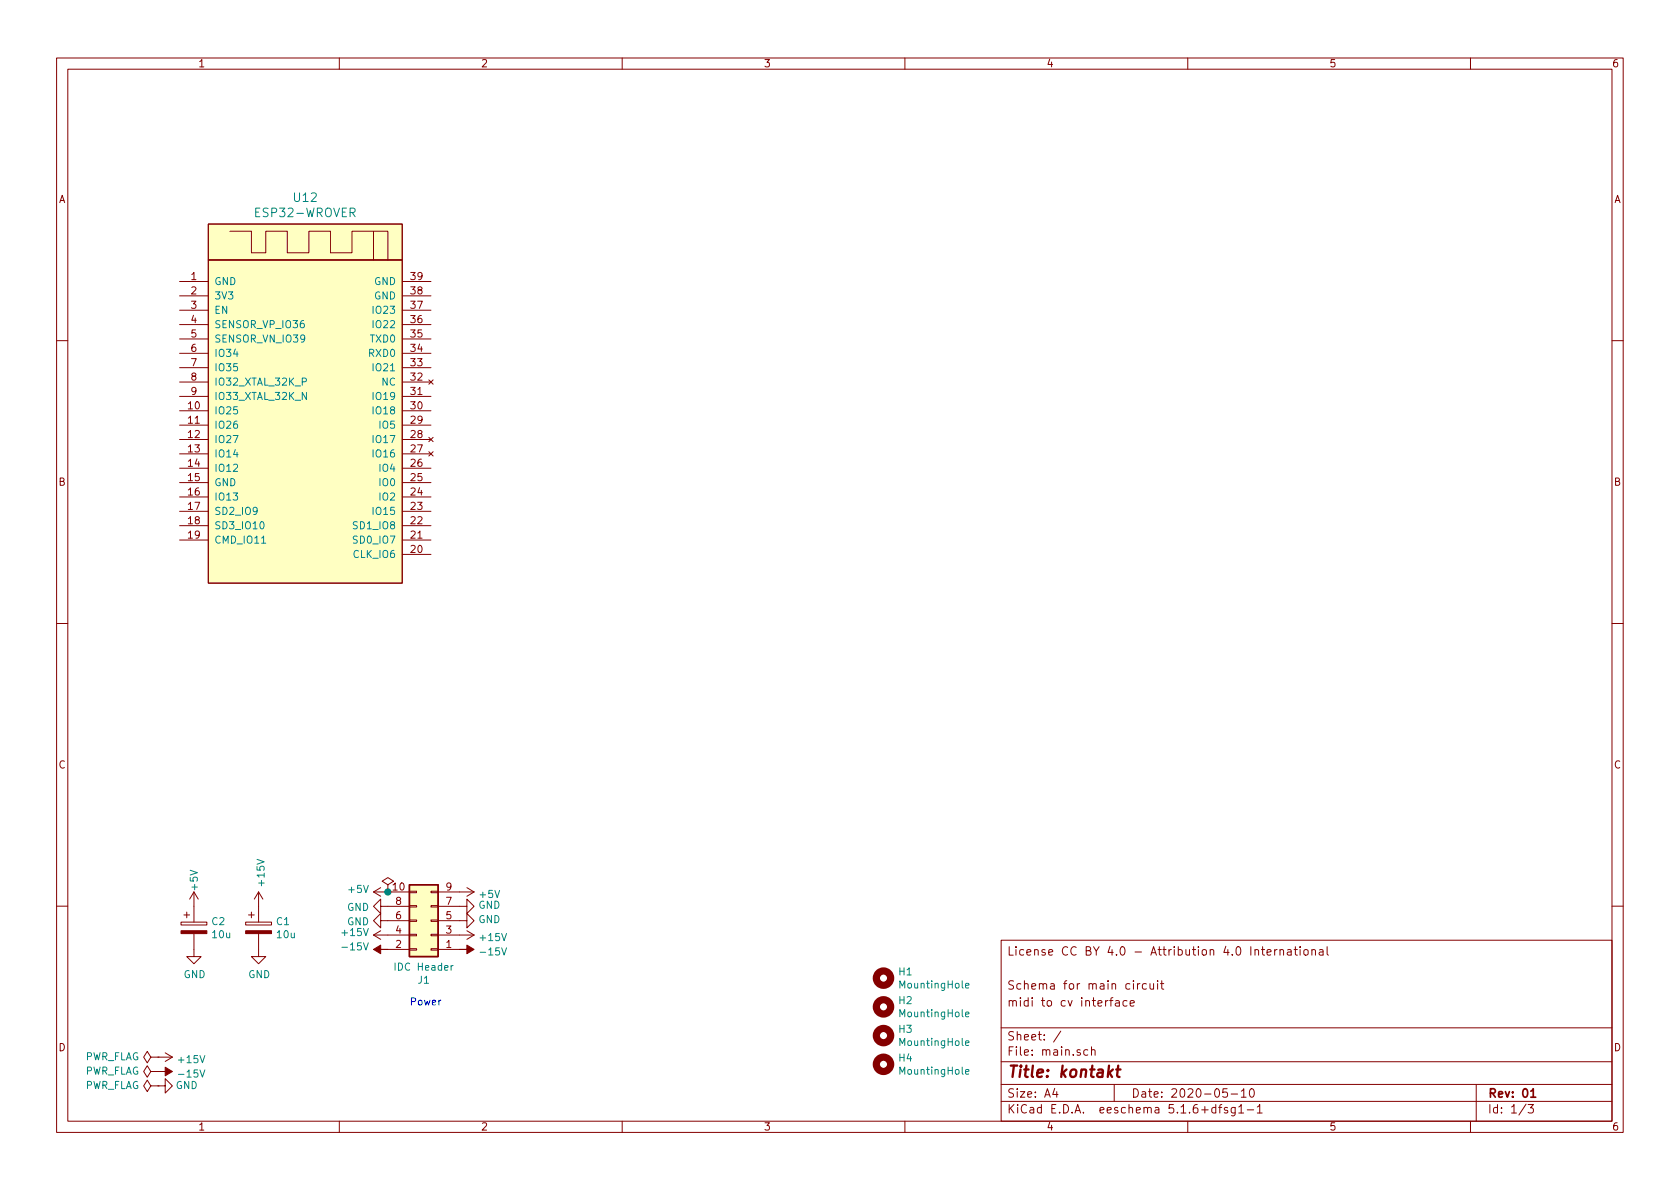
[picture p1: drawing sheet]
<svg xmlns="http://www.w3.org/2000/svg" width="297mm" height="210mm" viewBox="0 0 297 210" stroke-linecap="round" stroke-linejoin="round" font-family="sans-serif">
<g fill="none" stroke="#840000" stroke-width=".18">
<path d="M10 10.3h277v189.9h-277zM12 12.2h273v186.1h-273zM60 10.3v1.9M110 10.3v1.9M160 10.3v1.9M210 10.3v1.9M260 10.3v1.9M36.8 39.6h34.3v6.4h-34.3zM31.7 49.8h5.1M31.7 52.3h5.1M31.7 54.9h5.1M31.7 59.9h5.1"/>
<path d="M31.7 57.4h5.1M36.8 46h34.3v57.1h-34.3zM40.6 40.9h3.8v3.8h2.6v-3.8h3.8v3.8h3.8v-3.8h3.8v3.8h3.8v-3.8h3.8v5.1M66 40.9h2.6v5.1M71.1 49.8h5.1M71.1 52.3h5.1M71.1 54.9h5.1M71.1 59.9h5.1M71.1 57.4h5.1M10 60.2h2M31.7 72.6h5.1M31.7 75.2h5.1"/>
<path d="M31.7 77.7h5.1M31.7 70.1h5.1M31.7 67.6h5.1M31.7 65h5.1M31.7 62.5h5.1M71.1 72.6h5.1M71.1 75.2h5.1M71.1 77.7h5.1M71.1 70.1h5.1M71.1 67.6h5.1M71.1 65h5.1M71.1 62.5h5.1"/>
<path d="M75.8 79.9l.8 .7M75.8 77.3l.8 .8M75.8 67.2l.8 .7M76.6 79.9l-.8 .7M76.6 77.3l-.8 .8M76.6 67.2l-.8 .7M285 60.2h2M31.7 80.3h5.1M31.7 82.8h5.1M31.7 85.3h5.1M31.7 87.9h5.1M31.7 90.4h5.1"/>
<path d="M31.7 93h5.1M31.7 95.5h5.1M71.1 80.3h5.1M71.1 82.8h5.1M71.1 85.3h5.1M71.1 87.9h5.1M71.1 90.4h5.1M71.1 93h5.1M71.1 95.5h5.1M71.1 98h5.1M10 110.3h2M285 110.3h2"/>
<path d="M34.3 157.7v5.4M34.3 157.7l-.8 1.3M34.3 157.7l.8 1.3M45.7 157.7l-.7 1.3M45.7 157.7v5.4M45.7 157.7l.8 1.3M66 157.7h6.4M66 157.7l1.3 .8M67.3 157l-1.3 .7M68.6 156.5l1-.7-1-.6-1 .6 1 .7v1.2M68.6 157.7h.1M72.4 157.6h1.3v.3h-1.3z"/>
<path d="M76.2 157.6h1.3v.3h-1.3zM77.5 157.7h6.3M82.5 157l1.3 .7M83.8 157.7l-1.3 .8M10 160.2h2M32 163.1h4.6v.5h-4.6zM32.5 161.8h1M33 161.3v1M34.3 165.1v4.1h1.3l-1.3 1.2-1.3-1.2h1.3M43.4 163.1h4.6v.5h-4.6zM43.9 161.8h1.1M44.4 161.3v1"/>
<path d="M45.7 165.1v4.1h1.3l-1.3 1.2-1.3-1.2h1.3M66 165.3h6.4M66 165.3l1.3 .8M67.3 162.8v-1.3l-1.3 1.3 1.3 1.3v-1.3h5.1M67.3 160.3v-1.3l-1.3 1.3 1.3 1.2v-1.2h5.1M67.3 164.6l-1.3 .7M68.6 167.9h3.8M72.4 160.1h1.3v.3h-1.3zM72.4 165.2h1.3v.3h-1.3zM72.4 167.8h1.3v.2h-1.3zM72.4 162.7h1.3v.2h-1.3zM76.2 160.1h1.3v.3h-1.3z"/>
<path d="M76.2 165.2h1.3v.3h-1.3zM76.2 167.8h1.3v.2h-1.3zM76.2 162.7h1.3v.2h-1.3zM77.5 160.3h5v-1.3l1.3 1.3-1.3 1.2v-1.2M77.5 162.8h5v-1.3l1.3 1.3-1.3 1.3v-1.3M77.5 165.3h6.3M77.5 167.9h3.8M82.5 164.6l1.3 .7M83.8 165.3l-1.3 .8M177 166.3h108v32h-108zM196.2 176.9h.6M196.8 176.4l-.3 .1-.1 .2v1.2"/>
<path d="M197.3 177h.5l.1 .9M197.9 177.3l-.5 .1-.2 .2 .2 .3 .5-.1M199.3 177l-.5-.1-.2 .3 .1 .6h.6M199.8 177.4l.8-.1-.1-.3-.4-.1-.3 .2 .1 .7h.6M201.1 173.9v1M201.5 173.9l-.4 .3M202.7 174l-.4-.1-.3 .3 .1 .6h.6M203.3 173.9v.8a.37 .37 0 0 0 .7 .1M204 173.9v1M204.7 173.4v.2M204.7 173.9v1M205.2 173.9h.6"/>
<path d="M205.4 173.4v1.3l.4 .2M223 167.9h.6M223.2 167.4v1.3l.4 .2M224 168.4l.7-.1v-.3l-.5-.1-.2 .2 .1 .7h.6M225.4 167.9v1M225.8 167.9l-.4 .3M226.3 168l.2-.1 .4 .1v.9M226.3 167.9v1M227.7 168h.5l.1 .9M228.3 168.3h-.5l-.2 .2 .2 .4 .5-.1M228.8 167.9h.6M229 167.4v1.3l.4 .2"/>
<path d="M229.9 167.4v.2M229.9 167.9v1M230.6 168l.2-.1 .4 .1v.8l-.2 .1-.4-.1zM232 168l.2-.1 .3 .1 .1 .9M232 167.9v1M233.3 168h.6v.9M233.9 168.3h-.4l-.3 .2 .3 .4 .4-.1M234.6 167.4v1.3l.3 .2M285 160.2h2M26.7 189.5l-.7-1-.6 1 .6 1 .7-1h1.2M26.7 192l-.7-1-.6 1 .6 1 .7-1h1.2M26.7 186.9l-.7-1-.6 1 .6 1.1 .7-1.1h1.2"/>
<path d="M27.9 192h1.3v-1.3l1.3 1.3-1.3 1.3v-1.3M27.9 189.5h.1M27.9 192h.1M27.9 186.9h.1M27.9 186.9h2.6M29.2 186.2l1.3 .7M30.5 186.9l-1.3 .8M60 198.3v1.9M110 198.3v1.9M160 198.3v1.9M177 194.8h108M177 191.8h108"/>
<path d="M177 187.8h108M177 181.8h108M186.5 192.5l-.4 1h1M186.8 193v1M187.6 182.3l-1.3 2M192.3 185.7l-.4-.1-.3 .3 .1 .6 .2 .1 .4-.1M193 185.7l.2-.1 .3 .1 .1 .9M193 185.1v1.5M197 191.8v3M210 198.3v1.9M215 195.9l-.5-.1-.3 .3 .1 .6 .2 .1 .5-.1M215 195.3v1.5"/>
<path d="M215.5 195.8h.5M216 195.3l-.3 .2v1.3M217 192.5h-.7l-.1 .7 .2-.1 .5 .1 .1 .2v.5l-.2 .1-.6-.1M217 195.9l-.3-.1-.2 .2v.3l.5 .1v.3h-.5M217.7 193.5h1.1M218.4 195.8v1.2l-.3 .3h-.3M218.4 195.9l-.4-.1-.3 .3 .1 .6h.6M219 195.8l.5-.5v1.5M219 196.8h.9M219.5 193l.4-.5v1.5M219.5 194h.8M220.5 196.3h1.2"/>
<path d="M221.1 192.6l.2-.1a.8 .8 0 0 1 .5 .8 .8 .8 0 0 1-.5 .7 1 1 0 0 1-.2-1.4zM222.3 195.8l.4-.5v1.5M222.3 196.8h.9M260 198.3v1.9M261 191.8v6.5M269.8 195.2l-1.2 2M270.2 195.3h.9l-.5 .6 .4 .1v.7l-.2 .1-.6-.1"/>
</g>
<path d="M270.7 193l.4-.5v1.5M270.7 194h.8" fill="none" stroke="#840000" stroke-width=".3"/>
<path d="M196.8 189.1l-.9 .8M197.4 189.1h.7M197.7 188.4l-.2 1.8 .1 .1 .3 .1" fill="none" stroke="#840000" stroke-width=".41"/>
<g fill="#ffffc2" stroke="#ffffc2" stroke-width=".18">
<path d="M36.8 46h34.3v57.1h-34.3z"/>
<path d="M36.8 39.6h34.3v6.4h-34.3z"/>
<path d="M72.4 156.5h5.1v12.7h-5.1z"/>
</g>
<path d="M53.4 67.5l.7-.1v-.4l-.7-.2v1.3M54.2 69.4v1.3l-.8-1.3v1.3M46.1 92.4l.2-.2a.67 .67 0 0 1 .4 .7 .67 .67 0 0 1-.4 .6l-.4-.5zM46.3 96.1h.7M80.1 170.7l-.3 .3M170.7 174.3l.6-.1v-.3h-.4l-.2 .2 .1 .6h.5M170.7 179.4l.6-.1v-.3h-.4l-.2 .1 .1 .7h.5M170.7 184.4l.6-.1v-.2l-.4-.1-.2 .2 .1 .6h.5M170.7 189.5l.6-.1v-.2l-.4-.1-.2 .2 .1 .6h.5" fill="none" stroke="#008484" stroke-width=".18"/>
<g fill="#840000" stroke="#840000" stroke-width=".18">
<path d="M27.9 189.5h1.3v-.8l1.3 .8-1.3 .7v-.7z"/>
<path d="M32 164.6h4.6v.5h-4.6z"/>
<path d="M81.3 167.9h1.2v-.8l1.3 .8-1.3 .8v-.8z"/>
<path d="M66 167.9l1.3-.8v.8h1.3h-1.3v.8z"/>
<path d="M43.4 164.6h4.6v.5h-4.6z"/>
</g>
<g fill="none" stroke="#840000" stroke-width="1.3">
<circle cx="156.2" cy="173" r="1.27"/>
<circle cx="156.2" cy="178" r="1.27"/>
<circle cx="156.2" cy="188.2" r="1.27"/>
<circle cx="156.2" cy="183.1" r="1.27"/>
</g>
<path d="M72.4 156.5h5.1v12.7h-5.1z" fill="none" stroke="#840000" stroke-width=".25"/>
<circle cx="68.6" cy="157.7" r=".51" fill="#008400" stroke="#008400" stroke-width=".25"/>
<text font-size="2.8" fill="#840000" x="178" y="190.5">Title: kontakt</text>
<g font-size="2.1" fill="#008484">
<text x="52" y="35.7">U12</text>
<text x="45.5" y="38.4">ESP32-WROVER</text>
</g>
<g font-size="2.1" fill="#840000">
<text x="178" y="169">License CC BY 4.0 - Attribution 4.0 International</text>
<text x="178" y="178">midi to cv interface</text>
<text x="178" y="175">Schema for main circuit</text>
<text x="178" y="184">Sheet: /</text>
<text x="178" y="186.7">File: main.sch</text>
<text x="178" y="196.9">KiCad E.D.A. eeschema 5.1.6+dfsg1-1</text>
<text x="178" y="194.1">Size: A4</text>
<text x="200" y="194.1">Date: 2020-05-10</text>
<text x="263" y="194.1">Rev: 01</text>
<text x="263" y="196.9">Id: 1/3</text>
</g>
<g font-size="1.8" fill="#840000">
<text x="35" y="11.9">1</text>
<text x="85" y="11.9">2</text>
<text x="135" y="11.9">3</text>
<text x="185" y="11.9">4</text>
<text x="235" y="11.9">5</text>
<text x="285" y="11.9">6</text>
<text x="10.4" y="35.9">A</text>
<text x="285.4" y="35.9">A</text>
<text x="33.8" y="49.5">1</text>
<text x="33.8" y="52.1">2</text>
<text x="72.7" y="52.1">38</text>
<text x="72.7" y="49.5">39</text>
<text x="33.8" y="54.6">3</text>
<text x="33.8" y="57.1">4</text>
<text x="33.8" y="59.7">5</text>
<text x="72.7" y="59.7">35</text>
<text x="72.7" y="57.1">36</text>
<text x="72.7" y="54.6">37</text>
<text x="33.8" y="62.2">6</text>
<text x="33.8" y="64.8">7</text>
<text x="72.7" y="64.8">33</text>
<text x="72.7" y="62.2">34</text>
<text x="33.8" y="67.3">8</text>
<text x="33.8" y="69.8">9</text>
<text x="72.7" y="69.8">31</text>
<text x="72.7" y="67.3">32</text>
<text x="33.3" y="72.4">10</text>
<text x="33.3" y="74.9">11</text>
<text x="33.3" y="77.5">12</text>
<text x="72.7" y="77.5">28</text>
<text x="72.7" y="74.9">29</text>
<text x="72.7" y="72.4">30</text>
<text x="33.3" y="80">13</text>
<text x="33.3" y="82.5">14</text>
<text x="72.7" y="82.5">26</text>
<text x="72.7" y="80">27</text>
<text x="10.4" y="85.9">B</text>
<text x="33.3" y="85.1">15</text>
<text x="33.3" y="87.6">16</text>
<text x="72.7" y="87.6">24</text>
<text x="72.7" y="85.1">25</text>
<text x="285.4" y="85.9">B</text>
<text x="33.3" y="90.2">17</text>
<text x="33.3" y="92.7">18</text>
<text x="33.3" y="95.2">19</text>
<text x="72.7" y="95.2">21</text>
<text x="72.7" y="92.7">22</text>
<text x="72.7" y="90.2">23</text>
<text x="72.7" y="97.8">20</text>
<text x="10.4" y="135.9">C</text>
<text x="285.4" y="135.9">C</text>
<text x="69.5" y="157.5">10</text>
<text x="70" y="160">8</text>
<text x="78.9" y="160">7</text>
<text x="78.9" y="157.5">9</text>
<text x="70" y="167.6">2</text>
<text x="70" y="165.1">4</text>
<text x="70" y="162.6">6</text>
<text x="78.9" y="167.6">1</text>
<text x="78.9" y="165.1">3</text>
<text x="78.9" y="162.6">5</text>
<text x="10.4" y="185.9">D</text>
<text x="285.4" y="185.9">D</text>
<text x="35" y="199.9">1</text>
<text x="85" y="199.9">2</text>
<text x="135" y="199.9">3</text>
<text x="185" y="199.9">4</text>
<text x="235" y="199.9">5</text>
<text x="285" y="199.9">6</text>
</g>
<g font-size="1.8" fill="#008484">
<text x="37.8" y="50.4">GND</text>
<text x="37.8" y="53">3V3</text>
<text x="66.2" y="53">GND</text>
<text x="66.2" y="50.4">GND</text>
<text x="37.8" y="55.5">EN</text>
<text x="37.8" y="58">SENSOR_VP_IO36</text>
<text x="66.3" y="58">IO22</text>
<text x="66.3" y="55.5">IO23</text>
<text x="37.8" y="60.6">SENSOR_VN_IO39</text>
<text x="37.8" y="63.1">IO34</text>
<text x="37.8" y="65.7">IO35</text>
<text x="65.4" y="63.1">RXD0</text>
<text x="65.6" y="60.6">TXD0</text>
<text x="66.3" y="65.7">IO21</text>
<text x="37.8" y="68.2">IO32_XTAL_32K_P</text>
<text x="37.8" y="70.7">IO33_XTAL_32K_N</text>
<text x="66.3" y="70.7">IO19</text>
<text x="67.5" y="68.2">NC</text>
<text x="37.8" y="73.3">IO25</text>
<text x="37.8" y="75.8">IO26</text>
<text x="66.3" y="73.3">IO18</text>
<text x="67.3" y="75.8">IO5</text>
<text x="37.8" y="78.4">IO27</text>
<text x="37.8" y="80.9">IO14</text>
<text x="37.8" y="83.4">IO12</text>
<text x="66.3" y="80.9">IO16</text>
<text x="66.3" y="78.4">IO17</text>
<text x="67.3" y="83.4">IO4</text>
<text x="37.8" y="86">GND</text>
<text x="37.8" y="88.5">IO13</text>
<text x="67.3" y="88.5">IO2</text>
<text x="67.3" y="86">IO0</text>
<text x="37.8" y="91.1">SD2_IO9</text>
<text x="37.8" y="93.6">SD3_IO10</text>
<text x="62.8" y="93.6">SD1_IO8</text>
<text x="66.3" y="91.1">IO15</text>
<text x="37.8" y="96.1">CMD_IO11</text>
<text x="62.6" y="98.7">CLK_IO6</text>
<text x="62.8" y="96.1">SD0_IO7</text>
<text x="35" y="157.3" transform="rotate(-90 35 157.3)">+5V</text>
<text x="46.8" y="156.5" transform="rotate(-90 46.8 156.5)">+15V</text>
<text x="61.4" y="161.1">GND</text>
<text x="61.7" y="157.9">+5V</text>
<text x="84.6" y="160.7">GND</text>
<text x="84.9" y="158.8">+5V</text>
<text x="37.5" y="163.6">C2</text>
<text x="37.6" y="165.9">10u</text>
<text x="48.9" y="163.6">C1</text>
<text x="49" y="165.9">10u</text>
<text x="60.6" y="165.5">+15V</text>
<text x="61.4" y="163.6">GND</text>
<text x="84.6" y="163.2">GND</text>
<text x="85.1" y="166.4">+15V</text>
<text x="32.5" y="173">GND</text>
<text x="43.9" y="173">GND</text>
<text x="60.9" y="168.1">-15V</text>
<text x="70.2" y="171.6">IDC Header</text>
<text x="74" y="174">J1</text>
<text x="85.3" y="169">-15V</text>
<text x="159" y="172.5">H1</text>
<text x="159" y="177.6">H2</text>
<text x="159.3" y="174.8">MountingHole</text>
<text x="159.3" y="179.9">MountingHole</text>
<text x="159" y="182.6">H3</text>
<text x="159.3" y="185">MountingHole</text>
<text x="14.9" y="190">PWR_FLAG</text>
<text x="14.9" y="187.5">PWR_FLAG</text>
<text x="31.7" y="188">+15V</text>
<text x="32" y="190.5">-15V</text>
<text x="159" y="187.7">H4</text>
<text x="159.3" y="190">MountingHole</text>
<text x="14.9" y="192.6">PWR_FLAG</text>
<text x="31.1" y="192.6">GND</text>
</g>
<text font-size="1.8" fill="#0000c2" x="72.4" y="177.8">Power</text>
</svg>
